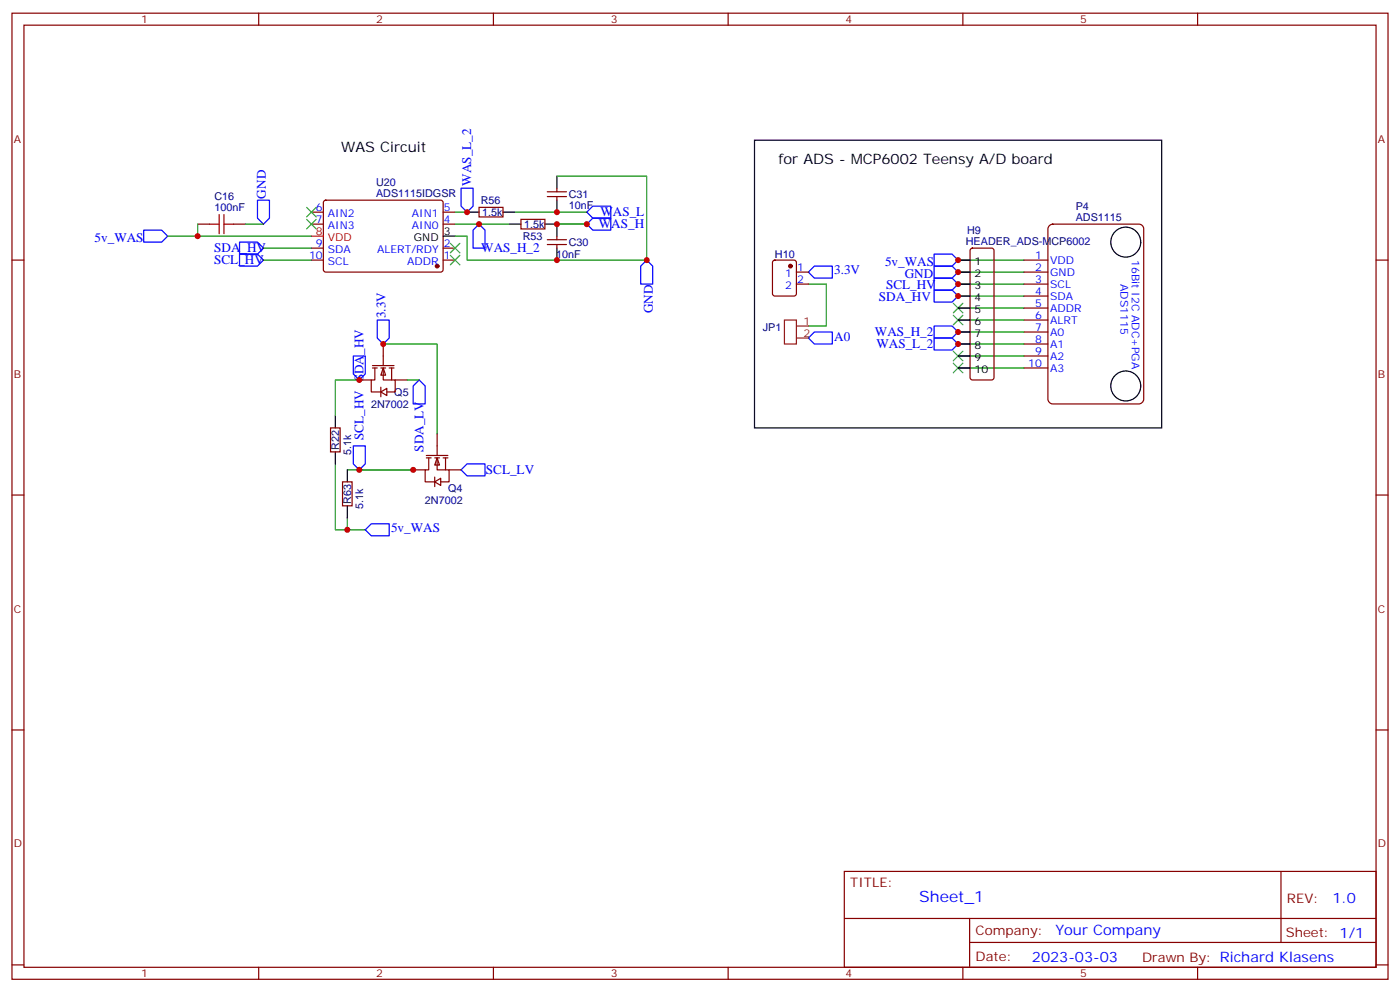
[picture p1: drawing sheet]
<svg xmlns="http://www.w3.org/2000/svg" width="412mm" height="292mm" viewBox="0 0 412 292" stroke-linecap="round" stroke-linejoin="round" font-family="sans-serif">
<g fill="none" stroke="#870000" stroke-width=".35">
<path d="M3.5 3.9h405.4v284.3h-405.4zM7.1 7.4h398.2v277.3h-398.2zM76.2 3.9v3.5M145.3 3.9v3.5M214.5 3.9v3.5M283.6 3.9v3.5M352.8 3.9v3.5M95.5 59.1l.5-.2 34.1 .1 .4 .6v20l-.7 .5-34.1-.1-.5-.6v-19.8zM161.2 57.9h5.7M161.2 56.4h5.7M164 55.4v1M164 57.9v1"/>
<path d="M3.5 76.6h3.6M91.7 76.6h3.5M91.7 73h3.5M91.7 66h3.5M91.7 62.4h3.5M130.5 76.6h3.6M130.5 73h3.6M130.5 66h3.6M130.5 62.4h3.6M141.1 61h7.1v2.9h-7.1zM153.5 64.6h7v2.8h-7zM161.2 72h5.7"/>
<path d="M161.2 70.6h5.7M164 69.5v1.1M164 72v1M405.3 76.6h3.6M97.4 125.9h2.8v7.1h-2.8zM3.5 145.7h3.6M100.9 141.8h2.8v7.1h-2.8zM405.3 145.7h3.6M3.5 214.8h3.6M405.3 214.8h3.6M248.7 256.5h156.6v28.2h-156.6zM377.3 256.5v20.9"/>
<path d="M248.7 270.3h156.5M285.6 277.4h119.6M285.6 270.3v14.1M3.5 284h3.6M76.2 284.7v3.5M145.3 284.7v3.5M214.5 284.7v3.5M283.6 284.7v3.5M352.8 284.7v3.5M405.3 284h3.6"/>
</g>
<circle cx="128.8" cy="78.3" r=".53" fill="#870000" stroke="#870000" stroke-width=".35"/>
<path d="M164 51.9v3.5M164 58.9v3.5M130.5 69.5h3.6M137.6 62.4h3.5M148.2 62.4h3.5M149.9 66h3.6M160.5 66h3.5v3.5M164 73v3.6M98.8 122.4v3.5M98.8 133v3.5M102.3 138.3v3.5M102.3 148.9v3.5" fill="none" stroke="#000" stroke-width=".35"/>
<path d="M91.7 69.5h3.5" fill="none" stroke="#f00" stroke-width=".35"/>
<path d="M70.6 74.8h5.2l1.8 1.8-1.8 1.7h-5.2zM70.6 71.3h5.2l1.8 1.7-1.8 1.8h-5.2zM172.9 66l1.7-1.8h5.3v3.5h-5.3zM172.9 62.4l1.7-1.7h5.3v3.5h-5.3zM190.5 76.6l1.8 1.7v5.3h-3.6v-5.3zM111.1 94.2h3.6v5.3l-1.8 1.7-1.8-1.7zM104.1 104.8h3.5v5.3l-1.8 1.7-1.7-1.7zM123.5 111.8l1.7 1.8v5.3h-3.5v-5.3zM104.1 131.2h3.5v5.3l-1.8 1.8-1.7-1.8zM135.8 138.3l1.8-1.8h5.3v3.6h-5.3zM107.6 155.9l1.8-1.7h5.3v3.5h-5.3z" fill="none" stroke="#00f" stroke-width=".35"/>
<path d="M77.6 73h14.1M77.6 76.6h14.1M134.1 62.4h3.5M134.1 66h15.8M151.7 62.4h21.2M164 66h8.9M112.9 101.2h15.9v26.5M98.8 136.5v19.4h3.5M102.3 138.3h19.4M102.3 152.4v3.5h5.3" fill="none" stroke="#008700" stroke-width=".35"/>
<path d="M90.3 61l2.8 2.9M90.3 64.6l2.8 2.8M93.1 61l-2.8 2.9M93.1 64.6l-2.8 2.8M132.6 75.1l2.9 2.9M132.6 71.6l2.9 2.8M135.5 75.1l-2.9 2.9M135.5 71.6l-2.9 2.8" fill="none" stroke="#3c3" stroke-width=".35"/>
<g fill="#fff" stroke="#870000" stroke-width=".35">
<path d="M112.9 108.3l.7 2.1h-1.4z"/>
<path d="M112.2 115.4l1.7-1.1v2.1z"/>
</g>
<path d="M105.8 111.8h3.6M109.7 107.6h6.4M109.7 108.3h1.4M110.4 108.3v3.5h-1v3.6h2.8M112.2 113.9v2.9M112.2 108.3h1.4M112.9 108.3v3.5h3.5v3.6h-2.5M112.9 101.2v6.4M114.7 108.3h1.4M115.4 108.3v3.5M116.4 111.8h3.5" fill="none" stroke="#870000" stroke-width=".35"/>
<g fill="#fff" stroke="#870000" stroke-width=".35">
<path d="M128.8 134.8l.7 2.1h-1.4z"/>
<path d="M128.1 141.8l1.7-1v2.1z"/>
</g>
<g fill="none" stroke="#870000" stroke-width=".35">
<path d="M58.2 66h3.5M68.8 66h3.5M121.7 138.3h3.5M125.6 134.1h6.3M125.6 134.8h1.4M126.3 134.8v3.5h-1.1v3.5h2.9M128.1 134.8h1.4M128.8 134.8v3.5h3.5v3.5h-2.5M128.8 127.7v6.4M130.5 134.8h1.4M131.2 134.8v3.5M132.3 138.3h3.5"/>
<path d="M128.1 140.4v2.8"/>
</g>
<path d="M61.7 66h2.9M64.6 63.1v5.7M66 66h2.8M66 63.1v5.7" fill="none" stroke="#a10000" stroke-width=".35"/>
<path d="M75.8 58.9h3.6v5.3l-1.8 1.8-1.8-1.8zM42.3 67.7h5.3l1.8 1.8-1.8 1.8h-5.3zM275.2 78.3h5.3l1.7 1.8-1.7 1.7h-5.3zM275.2 74.8h5.3l1.7 1.8-1.7 1.7h-5.3zM275.2 96h5.3l1.7 1.7-1.7 1.8h-5.3zM275.2 99.5h5.3l1.7 1.7-1.7 1.8h-5.3zM275.2 85.4h5.3l1.7 1.7-1.7 1.8h-5.3zM275.2 81.8h5.3l1.7 1.8-1.7 1.8h-5.3z" fill="none" stroke="#00f" stroke-width=".35"/>
<g fill="none" stroke="#008700" stroke-width=".35">
<path d="M58.2 66v3.5h-8.8M58.2 69.5h33.5M72.3 66h5.3M164 66h8.9M282.2 76.6h19.4M282.2 97.7h19.4M282.2 94.2h19.4M282.2 90.7h19.4M282.2 87.1h19.4M282.2 83.6h19.4M282.2 80.1h19.4M282.2 108.3h19.4"/>
<path d="M282.2 104.8h19.4M282.2 101.2h19.4"/>
</g>
<path d="M280.8 92.8l2.8 2.8M280.8 89.3l2.8 2.8M283.6 92.8l-2.8 2.8M283.6 89.3l-2.8 2.8M280.8 106.9l2.8 2.8M280.8 103.4l2.8 2.8M283.6 106.9l-2.8 2.8M283.6 103.4l-2.8 2.8" fill="none" stroke="#3c3" stroke-width=".35"/>
<path d="M309 66.5l1.1-.5h25.4a1.41 1.41 0 0 1 1.4 1.4v50.1a1.51 1.51 0 0 1-1.4 1.4h-25.4a1.51 1.51 0 0 1-1.4-1.4v-50.1z" fill="#fff" stroke="#800000" stroke-width=".35"/>
<g fill="none" stroke="#870000" stroke-width=".35">
<path d="M227.8 76.8l.4-.2h5.7l.6 .4 .1 9.4-.5 .7h-5.9l-.6-.4-.1-9.4zM286 73.2l.5-.2h5.6l.5 .2 .2 .5v37.4l-.2 .5-.5 .2h-5.6l-.5-.2-.2-.5v-37.4zM301.6 76.6h7.1M234.6 80.1h3.5M234.6 83.6h3.5M301.6 80.1h7.1M301.6 83.6h7.1M301.6 87.1h7.1M301.6 90.7h7.1M301.6 94.2h7.1M301.6 97.7h7.1M301.6 101.2h7.1"/>
<path d="M301.6 104.8h7.1M301.6 108.3h7.1"/>
</g>
<g fill="none" stroke="#000" stroke-width=".35">
<path d="M222.2 41.3h120v84.6h-120zM282.2 76.6h3.6M282.2 80.1h3.6M282.2 83.6h3.6M282.2 87.1h3.6M282.2 90.7h3.6M282.2 94.2h3.6M282.2 97.7h3.6M282.2 101.2h3.6M282.2 104.8h3.6M282.2 108.3h3.6"/>
<circle cx="331.6" cy="71.3" r="4.4"/>
<circle cx="331.6" cy="113.6" r="4.4"/>
</g>
<path d="M135.8 55.4h3.5v5.3l-1.7 1.7-1.8-1.7zM141.1 66l1.8 1.7v5.3h-3.6v-5.3zM238.1 80.1l1.8-1.8h5.3v3.5h-5.3zM238.1 99.5l1.8-1.8h5.3v3.5h-5.3z" fill="none" stroke="#00f" stroke-width=".35"/>
<path d="M164 51.9h26.5v24.7h-52.9v-7.1h-3.5M238.1 83.6h5.3v12.4h-5.3M105.8 111.8h-7v10.6M119.9 111.8h3.6M105.8 138.3h15.9" fill="none" stroke="#008700" stroke-width=".35"/>
<circle cx="232.8" cy="78.3" r=".53" fill="#870000" stroke="#870000" stroke-width=".35"/>
<path d="M234.6 96h3.5M234.6 99.5h3.5" fill="none" stroke="#8c2424" stroke-width=".35"/>
<path d="M231.1 94.2h3.5v7h-3.5z" fill="none" stroke="#930" stroke-width=".35"/>
<g fill="#c00">
<circle cx="105.8" cy="138.3" r=".88"/>
<circle cx="102.3" cy="155.9" r=".88"/>
<circle cx="58.2" cy="69.5" r=".88"/>
<circle cx="172.9" cy="66" r=".88"/>
<circle cx="282.2" cy="97.7" r=".88"/>
<circle cx="282.2" cy="101.2" r=".88"/>
<circle cx="282.2" cy="80.1" r=".88"/>
<circle cx="282.2" cy="76.6" r=".88"/>
<circle cx="282.2" cy="87.1" r=".88"/>
<circle cx="282.2" cy="83.6" r=".88"/>
<circle cx="164" cy="62.4" r=".88"/>
<circle cx="164" cy="66" r=".88"/>
<circle cx="164" cy="76.6" r=".88"/>
<circle cx="190.5" cy="76.6" r=".88"/>
<circle cx="141.1" cy="66" r=".88"/>
<circle cx="137.6" cy="62.4" r=".88"/>
<circle cx="112.9" cy="101.2" r=".88"/>
<circle cx="105.8" cy="111.8" r=".88"/>
<circle cx="121.7" cy="138.3" r=".88"/>
</g>
<text font-size="4.6" fill="#00f" x="270.8" y="265.5">Sheet_1</text>
<g font-size="4.2">
<text x="100.5" y="44.8">WAS Circuit</text>
<text x="229.3" y="48.3">for ADS - MCP6002 Teensy A/D board</text>
</g>
<g font-size="4.2" fill="#00f">
<text x="392.5" y="265.7">1.0</text>
<text x="310.9" y="275.3">Your Company</text>
<text x="304" y="283.1">2023-03-03</text>
</g>
<g font-size="3.9" fill="#00f">
<text x="78.3" y="58.4" transform="rotate(-90 78.3 58.4)">GND</text>
<text x="138.8" y="54.7" transform="rotate(-90 138.8 54.7)">WAS_L_2</text>
<text x="176.9" y="63.7">WAS_L</text>
<text x="27.9" y="71.3">5v_WAS</text>
<text x="176.4" y="67.2">WAS_H</text>
<text x="63.1" y="77.8">SCL_HV</text>
<text x="63.1" y="74.3">SDA_HV</text>
<text x="141.8" y="74.3">WAS_H_2</text>
<text x="245.7" y="80.8">3.3V</text>
<text x="260.7" y="78.3">5v_WAS</text>
<text x="266.5" y="81.8">GND</text>
<text x="258.9" y="88.4">SDA_HV</text>
<text x="261" y="84.9">SCL_HV</text>
<text x="113.6" y="93.7" transform="rotate(-90 113.6 93.7)">3.3V</text>
<text x="192.3" y="92.3" transform="rotate(-90 192.3 92.3)">GND</text>
<text x="245.7" y="100.2">A0</text>
<text x="257.7" y="99">WAS_H_2</text>
<text x="258.2" y="102.5">WAS_L_2</text>
<text x="107.1" y="129.5" transform="rotate(-90 107.1 129.5)">SCL_HV SDA_HV</text>
<text x="124.8" y="132.9" transform="rotate(-90 124.8 132.9)">SDA_LV</text>
<text x="143.1" y="139.5">SCL_LV</text>
<text x="115.2" y="156.6">5v_WAS</text>
</g>
<g font-size="3.9" fill="#800">
<text x="250.5" y="261.1">TITLE:</text>
<text x="379.1" y="265.7">REV:</text>
<text x="287.4" y="275.3">Company:</text>
<text x="378.7" y="275.9">Sheet: 1/1</text>
<text x="287.4" y="282.9">Date:</text>
<text x="336.4" y="283">Drawn By: Richard Klasens</text>
</g>
<g font-size="3.2" fill="#800">
<text x="41.6" y="6.9">1</text>
<text x="110.8" y="6.9">2</text>
<text x="179.9" y="6.9">3</text>
<text x="249.1" y="6.9">4</text>
<text x="318.2" y="6.9">5</text>
<text x="4.1" y="42">A</text>
<text x="405.9" y="42">A</text>
<text x="4.1" y="111.1">B</text>
<text x="405.9" y="111.1">B</text>
<text x="4.1" y="180.3">C</text>
<text x="405.9" y="180.3">C</text>
<text x="4.1" y="249.4">D</text>
<text x="405.9" y="249.4">D</text>
<text x="41.6" y="287.7">1</text>
<text x="110.8" y="287.7">2</text>
<text x="179.9" y="287.7">3</text>
<text x="249.1" y="287.7">4</text>
<text x="318.2" y="287.7">5</text>
</g>
<g font-size="3.2" fill="#000080">
<text x="63.2" y="58.9">C16</text>
<text x="110.8" y="57.9">ADS1115IDGSR</text>
<text x="110.8" y="54.6">U20</text>
<text x="167.6" y="58.3">C31</text>
<text x="63.2" y="62.1">100nF</text>
<text x="141.6" y="60.1">R56</text>
<text x="142.1" y="63.6">1.5k</text>
<text x="167.6" y="61.5">10nF</text>
<text x="316.9" y="64.9">ADS1115</text>
<text x="316.9" y="61.9">P4</text>
<text x="154" y="70.7">R53</text>
<text x="154.4" y="67.1">1.5k</text>
<text x="284.5" y="72">HEADER_ADS-MCP6002</text>
<text x="284.9" y="68.8">H9</text>
<text x="163.8" y="75.9">10nF</text>
<text x="167.6" y="72.4">C30</text>
<text x="228.3" y="75.9">H10</text>
<text x="224.7" y="97.3">JP1</text>
<text x="116.1" y="116.5">Q5</text>
<text x="109.3" y="120.1">2N7002</text>
<text x="100" y="132.5" transform="rotate(-90 100 132.5)">R22</text>
<text x="103.5" y="133.8" transform="rotate(-90 103.5 133.8)">5.1k</text>
<text x="103.5" y="148.4" transform="rotate(-90 103.5 148.4)">R63</text>
<text x="107" y="149.7" transform="rotate(-90 107 149.7)">5.1k</text>
<text x="125.2" y="148.3">2N7002</text>
<text x="132" y="144.8">Q4</text>
</g>
<g font-size="3.2" fill="#00f">
<text x="93.1" y="62.1">6</text>
<text x="93.1" y="65.6">7</text>
<text x="96.6" y="63.9">AIN2</text>
<text x="121.3" y="63.9">AIN1</text>
<text x="130.7" y="65.6">4</text>
<text x="130.7" y="62.1">5</text>
<text x="96.6" y="67.4">AIN3</text>
<text x="121.3" y="67.4">AIN0</text>
<text x="91" y="76.2">10</text>
<text x="93.1" y="72.7">9</text>
<text x="96.6" y="74.4">SDA</text>
<text x="96.6" y="78">SCL</text>
<text x="111.1" y="74.4">ALERT/RDY</text>
<text x="120" y="78">ADDR</text>
<text x="130.7" y="76.2">1</text>
<text x="130.7" y="72.7">2</text>
<text x="304.9" y="76.2">1</text>
<text x="309.4" y="77.6">VDD</text>
<text x="333.4" y="76.6" transform="rotate(90 333.4 76.6)">16Bit I2C ADC+PGA</text>
<text x="231.3" y="81.5">1</text>
<text x="234.8" y="79.7">1</text>
<text x="234.8" y="83.3">2</text>
<text x="304.9" y="79.7">2</text>
<text x="304.9" y="83.3">3</text>
<text x="309.4" y="81.1">GND</text>
<text x="330" y="83.6" transform="rotate(90 330 83.6)">ADS1115</text>
<text x="231.3" y="85">2</text>
<text x="304.9" y="86.8">4</text>
<text x="309.4" y="84.7">SCL</text>
<text x="309.4" y="88.2">SDA</text>
<text x="304.9" y="90.3">5</text>
<text x="304.9" y="93.8">6</text>
<text x="309.4" y="91.7">ADDR</text>
<text x="309.4" y="95.2">ALRT</text>
<text x="304.9" y="97.4">7</text>
<text x="304.9" y="100.9">8</text>
<text x="309.4" y="98.8">A0</text>
<text x="302.9" y="107.9">10</text>
<text x="304.9" y="104.4">9</text>
<text x="309.4" y="102.3">A1</text>
<text x="309.4" y="105.8">A2</text>
<text x="309.4" y="109.4">A3</text>
</g>
<g font-size="3.2" fill="#f00">
<text x="93.1" y="69.1">8</text>
<text x="96.6" y="70.9">VDD</text>
</g>
<g font-size="3.2">
<text x="121.9" y="70.9">GND</text>
<text x="130.7" y="69.1">3</text>
<text x="287.1" y="78">1</text>
<text x="287.1" y="81.5">2</text>
<text x="287.1" y="85">3</text>
<text x="287.1" y="88.5">4</text>
<text x="287.1" y="92.1">5</text>
<text x="287.1" y="95.6">6</text>
<text x="287.1" y="99.1">7</text>
<text x="287.1" y="102.7">8</text>
<text x="287.1" y="106.2">9</text>
<text x="287.1" y="109.7">10</text>
</g>
<g font-size="3.2" fill="#8d2323">
<text x="236.7" y="95.6">1</text>
<text x="236.7" y="99.1">2</text>
</g>
</svg>
